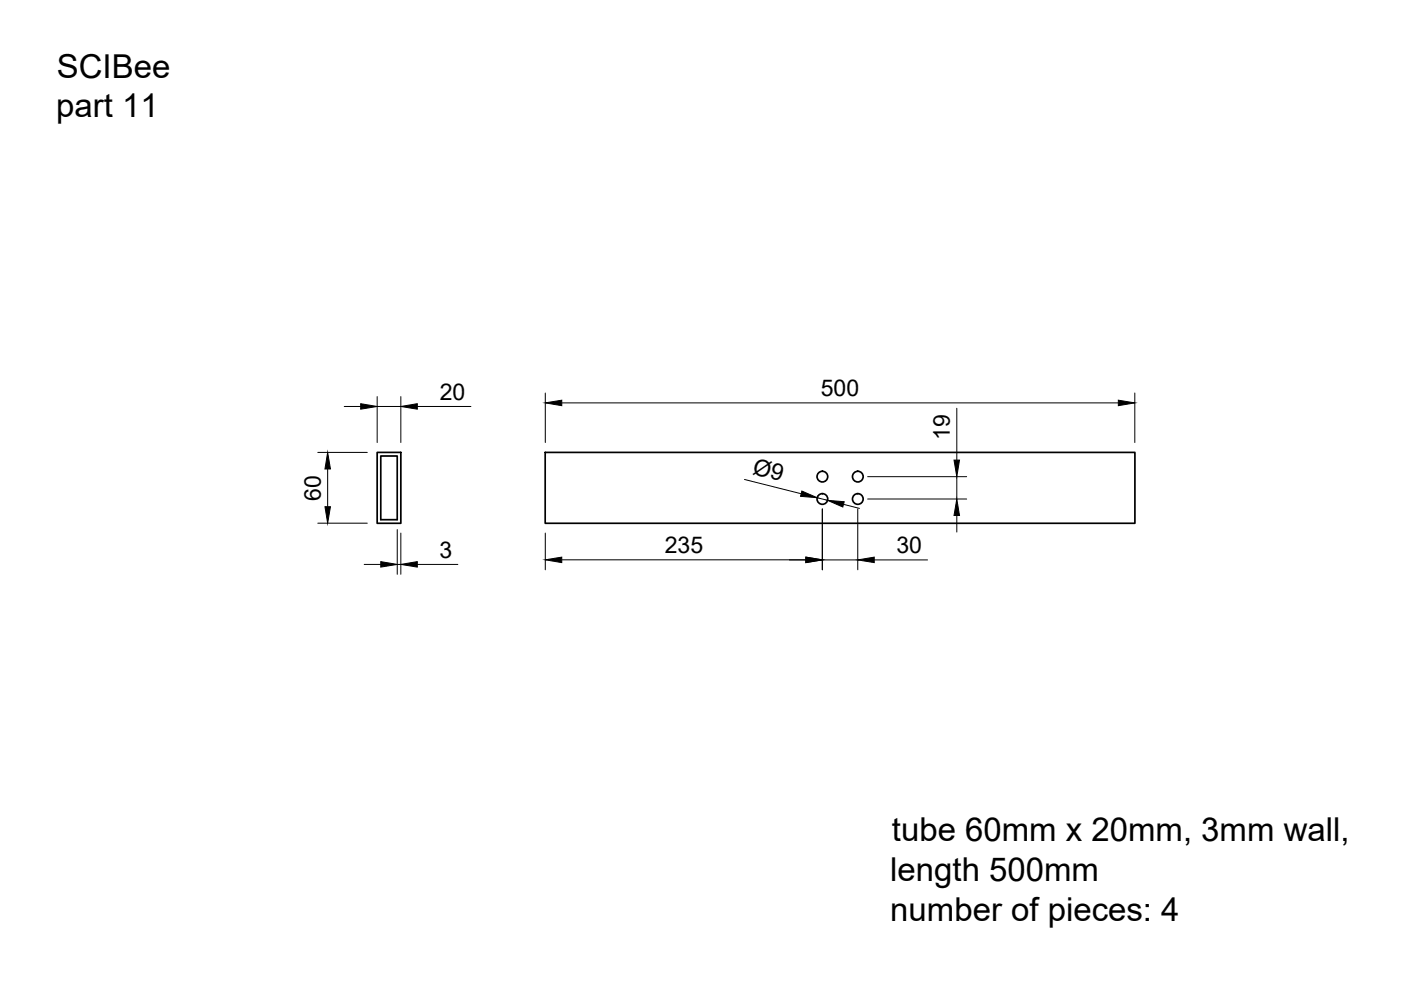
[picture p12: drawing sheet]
<svg xmlns="http://www.w3.org/2000/svg" width="297mm" height="210mm" viewBox="0 0 297 210" stroke-linecap="round" stroke-linejoin="round" font-family="sans-serif">
<!-- layer: Visible -->
<g fill="none" stroke="#000" stroke-width=".36">
<path d="M80 95.9h5v15h-5zM80.7 96.7h3.5v13.5h-3.5zM115.6 95.9h125v15h-125z"/>
<circle cx="174.4" cy="101.1" r="1.13"/>
<circle cx="174.4" cy="105.8" r="1.13"/>
<circle cx="181.9" cy="101.1" r="1.13"/>
<circle cx="181.9" cy="105.8" r="1.13"/>
</g>
<!-- layer: FD_Dimensions -->
<g fill="none" stroke="#000" stroke-width=".21">
<path d="M67.4 95.9h10.5M69.5 99.4v8M73 86.2h3.5M80 84.1v9.7M80 86.2h5M85 84.1v9.7M88.5 86.2h11.3M115.6 83.3v10.5M119.1 85.4h118M202.9 86.6v11M240.6 83.3v10.5M67.4 110.9h10.5"/>
<path d="M77.2 119.7h3.5M84.2 112.3v9.5M84.2 119.7h.8M85 113v8.8M88.5 119.7h8.6M115.6 113v7.8M119.1 118.7h51.8M157.8 101.7l12.1 3M167.4 118.7h3.5M173.3 105.5l2.2 .6M174.3 107.9v12.9M174.3 118.7h7.6"/>
<path d="M178.8 106.9l3.4 .9M181.9 107.9v12.9M184 105.8h21M184 101.1h21M185.4 118.7h11.3M202.9 101.1v4.7M202.9 109.3v3.5"/>
</g>
<g fill="#000" stroke="#000" stroke-width=".21">
<path d="M69.5 95.9l.6 3.5h-1.2zM76.5 85.6l3.5 .6-3.5 .6zM85 86.2l3.5-.6v1.2zM115.6 85.4l3.5-.5v1.1zM202.3 97.6h1.1l-.5 3.5zM237.1 84.9l3.5 .5-3.5 .6zM68.9 107.4h1.2l-.6 3.5zM80.7 119.1l3.5 .6-3.5 .5zM85 119.7l3.5-.6v1.1zM115.6 118.7l3.5-.6v1.2zM170 104.1l3.3 1.4-3.6-.3zM170.9 118.1l3.4 .6-3.4 .6z"/>
<path d="M175.5 106.1l3.5 .3-.3 1.1zM181.9 118.7l3.5-.6v1.2zM202.9 105.8l.5 3.5h-1.1z"/>
</g>
<g font-size="7">
<text x="12.1" y="16.5">SCIBee</text>
<text x="11.9" y="24.8">part 11</text>
<text x="189.1" y="178.4">tube 60mm x 20mm, 3mm wall,</text>
<text x="188.8" y="186.7">length 500mm</text>
<text x="188.8" y="195.2">number of pieces: 4</text>
</g>
<g font-size="4.9">
<text x="174" y="84">500</text>
<text x="93.2" y="84.7">20</text>
<text x="201.4" y="93.2" transform="rotate(-90 201.4 93.2)">19</text>
<text x="159.4" y="100.4" transform="rotate(14 159.4 100.4)">Ø9</text>
<text x="68" y="106.1" transform="rotate(-90 68 106.1)">60</text>
<text x="93.2" y="118.2">3</text>
<text x="140.9" y="117.2">235</text>
<text x="190.1" y="117.3">30</text>
</g>
</svg>
